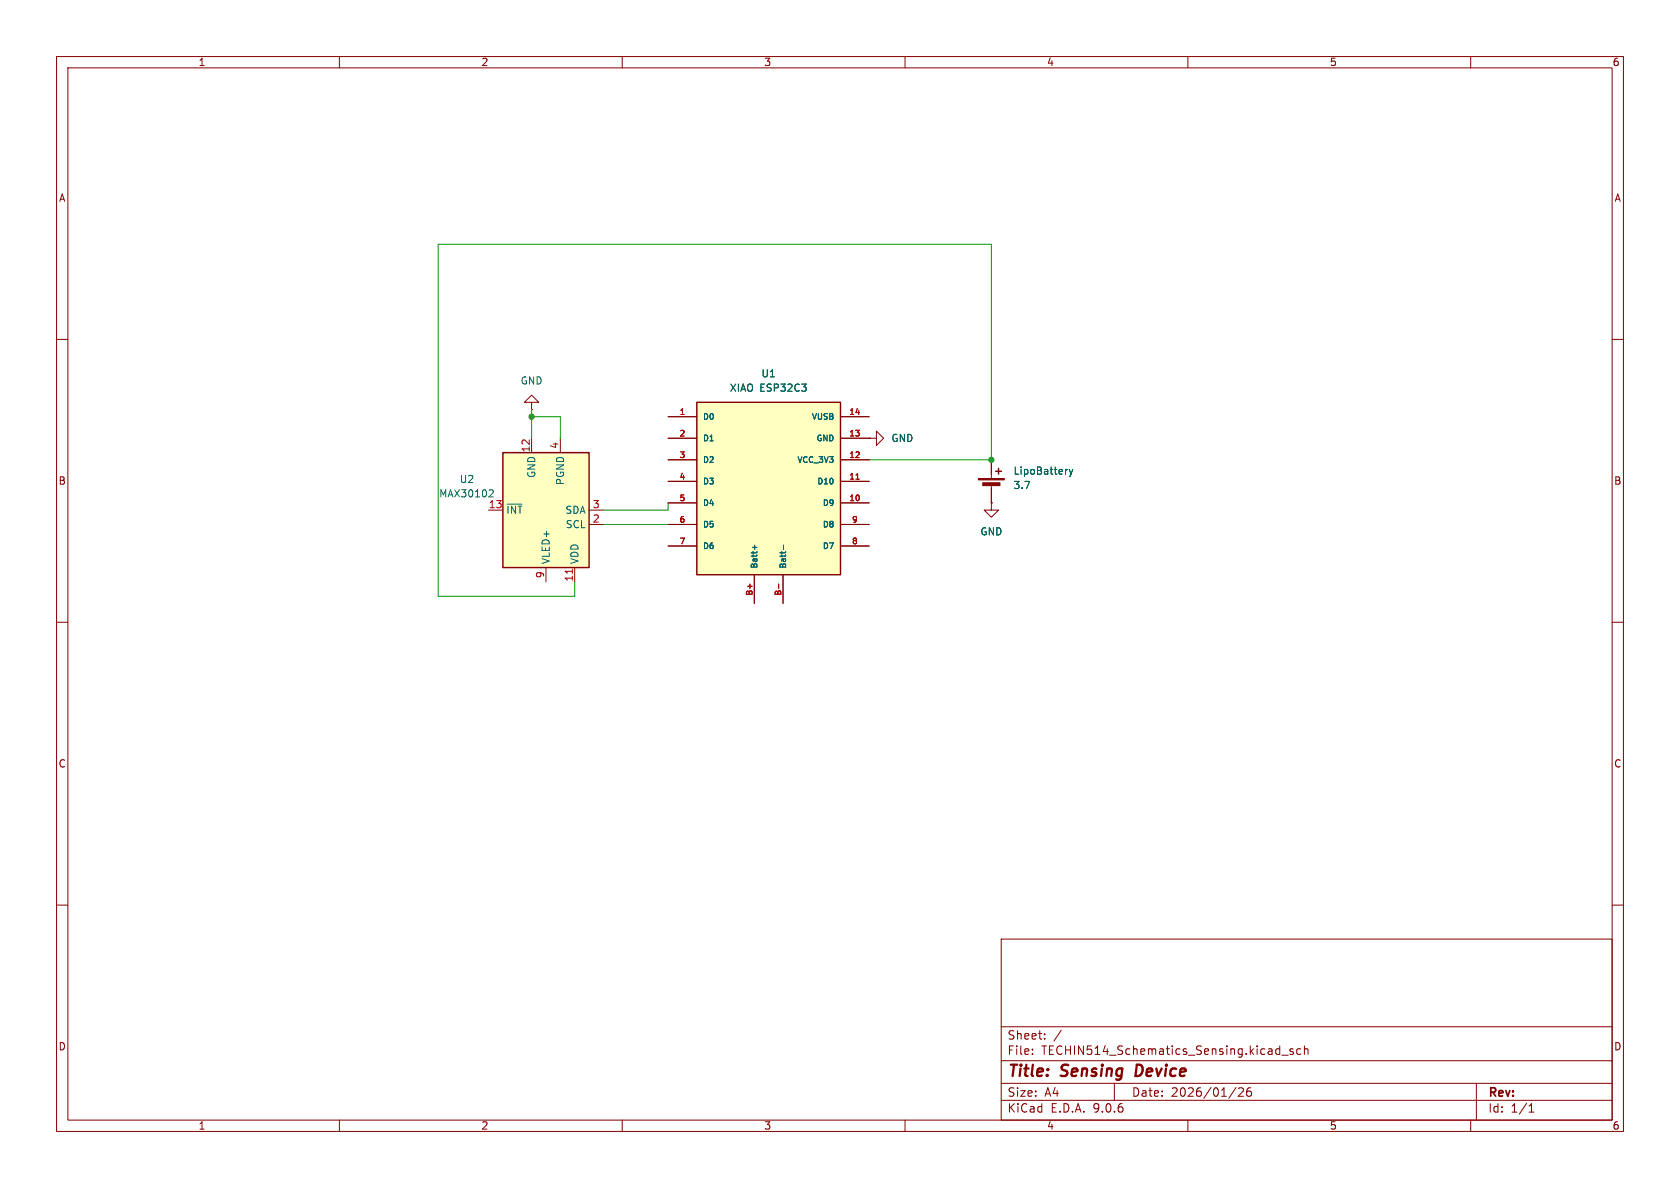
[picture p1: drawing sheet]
<svg xmlns="http://www.w3.org/2000/svg" width="297mm" height="210mm" viewBox="0 0 297 210" stroke-linecap="round" stroke-linejoin="round" font-family="sans-serif">
<g fill="none" stroke="#840000" stroke-width=".18">
<path d="M10 10h277v190h-277zM12 12h273v186h-273zM60 10v2M110 10v2M160 10v2M210 10v2M260 10v2M10 60h2M285 60h2M10 110h2M285 110h2M10 160h2"/>
<path d="M177 166h108v32h-108zM285 160h2M60 198v2M110 198v2M160 198v2M177 194.5h108M177 191.5h108M177 187.5h108M177 181.5h108M182.5 186.3v.1M182.5 185.5v.1M184.7 183.6v.1"/>
<path d="M184.7 182.8v.1M187.6 182.1l-1.3 2M197 191.5v3M210 198v2M218.5 192.2l-1.3 2M219 192.4l.5-.1 .2 .1 .1 .3-.9 1.1h.9M221.1 192.3a.59 .59 0 0 0-.7 .6v.6l.1 .2 .5 .1 .2-.1v-.5l-.1-.3h-.4l-.3 .3M226.6 186.5h1.1M228.6 185.5l-.4-.1-.2 .2 .1 .2 .5 .2v.3h-.6M230 185.5l-.5-.1-.3 .3v.4l.2 .2h.6M230.6 185.5l.2-.1 .4 .1v.9M230.6 184.9v1.5"/>
<path d="M260 198v2M261 191.5v6.5M270.3 196.6h.9M270.3 195.5l.4-.4v1.5"/>
</g>
<path d="M201 188.2l-.3 2h.5" fill="none" stroke="#840000" stroke-width=".4"/>
<path d="M123.2 71.1h25.4v30.5h-25.4z" fill="#ffffc2"/>
<path d="M123.2 71.1h25.4v30.5h-25.4zM176 83.3h1M176.5 82.8v1" fill="none" stroke="#840000" stroke-width=".25"/>
<g fill="none" stroke="#840000" stroke-width=".18">
<path d="M94 71.1h1.2l-1.2-1.2-1.3 1.2h1.3v1.3M94 72.4h.1M118.1 73.7h5.1M118.1 77.5h5.1M148.6 73.7h5.1M148.6 77.5h5.1M153.7 77.5h1.2v-1.3l1.3 1.3-1.3 1.2v-1.2M153.7 77.5h.1M118.1 81.3h5.1M118.1 85.1h5.1M118.1 88.9h5.1M118.1 92.7h5.1"/>
<path d="M118.1 96.5h5.1M148.6 81.3h5.1M148.6 85.1h5.1M148.6 88.9h5.1M148.6 92.7h5.1M148.6 96.5h5.1M175.3 88.9v1.3h1.2l-1.2 1.2-1.3-1.2h1.3M175.3 88.9h.1M175.3 81.3v3.3M175.3 85.6v3.3M133.3 101.6v5.1M138.4 101.6v5.1"/>
</g>
<path d="M151.3 84.7h.6M137.7 103.2v.8" fill="none" stroke="#a90000" stroke-width=".18"/>
<path d="M133 96.8h.8M133.4 96.4v.7M138.5 96.4v.7M188.6 83h.1M189 83l.3 .8M189.3 83.8l-.3 .5M189.6 83l-.3 .8" fill="none" stroke="#006464" stroke-width=".18"/>
<g fill="#840000" stroke="#840000" stroke-width=".18">
<path d="M173 84.6h4.5v.2h-4.5z"/>
<path d="M173.7 85.3h3.1v.6h-3.1z"/>
</g>
<path d="M88.9 80h15.2v20.3h-15.2z" fill="#ffffc2"/>
<path d="M88.9 80h15.2v20.3h-15.2z" fill="none" stroke="#840000" stroke-width=".25"/>
<g fill="none" stroke="#840000" stroke-width=".18">
<path d="M94 77.5v2.5M99.1 77.5v2.5M118.1 73.7h5.1M118.1 77.5h5.1M148.6 73.7h5.1M148.6 77.5h5.1M153.7 77.5h.1M86.4 90.2h2.5M104.1 92.7h2.6M104.1 90.2h2.6M118.1 92.7h5.1M118.1 81.3h5.1"/>
<path d="M118.1 85.1h5.1M118.1 88.9h5.1M118.1 96.5h5.1M148.6 92.7h5.1M148.6 81.3h5.1M148.6 85.1h5.1M148.6 88.9h5.1M148.6 96.5h5.1M175.3 88.9h.1M175.3 81.3v2.5M175.3 86.4v2.5M96.5 100.3v2.6"/>
<path d="M101.6 100.3v2.6M133.3 101.6v5.1M138.4 101.6v5.1"/>
</g>
<path d="M151.3 84.7h.6M101.2 100.6v.8M137.7 103.2v.8" fill="none" stroke="#a90000" stroke-width=".18"/>
<path d="M86.7 86.6h.4l.1 .3-.8 .9h.8M89.6 89.1h2.7M133 96.8h.8M133.4 96.4v.7M138.5 96.4v.7M188.6 83h.1M189 83l.3 .8M189.3 83.8l-.3 .5M189.6 83l-.3 .8" fill="none" stroke="#006464" stroke-width=".18"/>
<path d="M94 73.7h5.1v3.8M94 72.4v5.1M106.7 92.7h11.4M118.1 88.9v1.3h-11.4M153.7 81.3h21.6v-38.1h-97.8v62.2h24.1v-2.5" fill="none" stroke="#009600" stroke-width=".18"/>
<g fill="#009600" stroke="#009600" stroke-width=".18">
<circle cx="94" cy="73.7" r=".46"/>
<circle cx="175.3" cy="81.3" r=".46"/>
</g>
<g font-size="2.8" fill="#840000">
<text x="178" y="190.9">Title:</text>
<text x="187.7" y="190.9">Sensing</text>
<text x="201.6" y="190.9">Device</text>
</g>
<g font-size="2.1" fill="#840000">
<text x="178" y="184">Sheet:</text>
<text x="178" y="186.7">File:</text>
<text x="184.1" y="186.7">TECHIN514_Schematics_Sensing.kicad_sch</text>
<text x="178" y="196.9">KiCad</text>
<text x="178" y="194.1">Size:</text>
<text x="184.7" y="194.1">A4</text>
<text x="185.7" y="196.9">E.D.A.</text>
<text x="193.3" y="196.9">9.0.6</text>
<text x="200" y="194.1">Date:</text>
<text x="207" y="194.1">2026/01/26</text>
<text x="263" y="194.3">Rev:</text>
<text x="263" y="196.9">Id:</text>
<text x="267.1" y="196.9">1/1</text>
</g>
<g font-size="1.8" fill="#840000">
<text x="35" y="11.9">1</text>
<text x="85" y="11.9">2</text>
<text x="135" y="11.9">3</text>
<text x="185" y="11.9">4</text>
<text x="235" y="11.9">5</text>
<text x="285" y="11.9">6</text>
<text x="10.3" y="35.9">A</text>
<text x="285.3" y="35.9">A</text>
<text x="10.3" y="85.9">B</text>
<text x="285.3" y="85.9">B</text>
<text x="10.3" y="135.9">C</text>
<text x="285.3" y="135.9">C</text>
<text x="10.3" y="185.9">D</text>
<text x="285.3" y="185.9">D</text>
<text x="35" y="199.9">1</text>
<text x="85" y="199.9">2</text>
<text x="135" y="199.9">3</text>
<text x="185" y="199.9">4</text>
<text x="235" y="199.9">5</text>
<text x="285" y="199.9">6</text>
</g>
<g font-size="1.8" fill="#006464">
<text x="91.9" y="68.2">GND</text>
<text x="128.9" y="69.4">XIAO ESP32C3</text>
<text x="134.5" y="66.9">U1</text>
<text x="157.5" y="78.3">GND</text>
<text x="77.5" y="88.1">MAX30102</text>
<text x="81.2" y="85.6">U2</text>
<text x="94.8" y="84.6" transform="rotate(-90 94.8 84.6)">GND</text>
<text x="99.9" y="85.9" transform="rotate(-90 99.9 85.9)">PGND</text>
<text x="179.1" y="84.1">LipoBattery</text>
<text x="179.1" y="86.7">3.7</text>
<text x="89.4" y="91">~{INT}</text>
<text x="99.9" y="91">SDA</text>
<text x="99.9" y="93.6">SCL</text>
<text x="173.2" y="94.8">GND</text>
<text x="97.4" y="99.8" transform="rotate(-90 97.4 99.8)">VLED+</text>
<text x="102.5" y="99.8" transform="rotate(-90 102.5 99.8)">VDD</text>
</g>
<g font-size="1.8" fill="#a90000">
<text x="93.7" y="80.1" transform="rotate(-90 93.7 80.1)">12</text>
<text x="98.8" y="79.4" transform="rotate(-90 98.8 79.4)">4</text>
<text x="86.3" y="89.9">13</text>
<text x="104.7" y="89.9">3</text>
<text x="104.7" y="92.5">2</text>
<text x="96.3" y="102.3" transform="rotate(-90 96.3 102.3)">9</text>
<text x="101.3" y="102.9" transform="rotate(-90 101.3 102.9)">11</text>
</g>
<g font-size="1.4" fill="#a90000">
<text x="120" y="73.4">1</text>
<text x="120" y="77.2">2</text>
<text x="150" y="73.4">14</text>
<text x="150" y="77.2">13</text>
<text x="120" y="81">3</text>
<text x="150" y="81">12</text>
<text x="120" y="84.8">4</text>
<text x="120" y="88.6">5</text>
<text x="150" y="84.8">11</text>
<text x="150" y="88.6">10</text>
<text x="120" y="92.5">6</text>
<text x="150.5" y="92.5">9</text>
<text x="120" y="96.3">7</text>
<text x="150.5" y="96.3">8</text>
<text x="133.1" y="105.4" transform="rotate(-90 133.1 105.4)">B+</text>
<text x="138.2" y="105.4" transform="rotate(-90 138.2 105.4)">B-</text>
</g>
<g font-size="1.4" fill="#006464">
<text x="124.2" y="74.4">D0</text>
<text x="143.4" y="74.4">VUSB</text>
<text x="124.2" y="78.2">D1</text>
<text x="124.2" y="82">D2</text>
<text x="140.8" y="82">VCC_3V3</text>
<text x="144.2" y="78.2">GND</text>
<text x="124.2" y="85.8">D3</text>
<text x="124.2" y="89.6">D4</text>
<text x="144.4" y="85.8">D10</text>
<text x="145.3" y="89.6">D9</text>
<text x="124.2" y="93.4">D5</text>
<text x="145.3" y="93.4">D8</text>
<text x="124.2" y="97.3">D6</text>
<text x="134.1" y="100.6" transform="rotate(-90 134.1 100.6)">Batt+</text>
<text x="139.2" y="100.6" transform="rotate(-90 139.2 100.6)">Batt-</text>
<text x="145.3" y="97.3">D7</text>
</g>
</svg>
